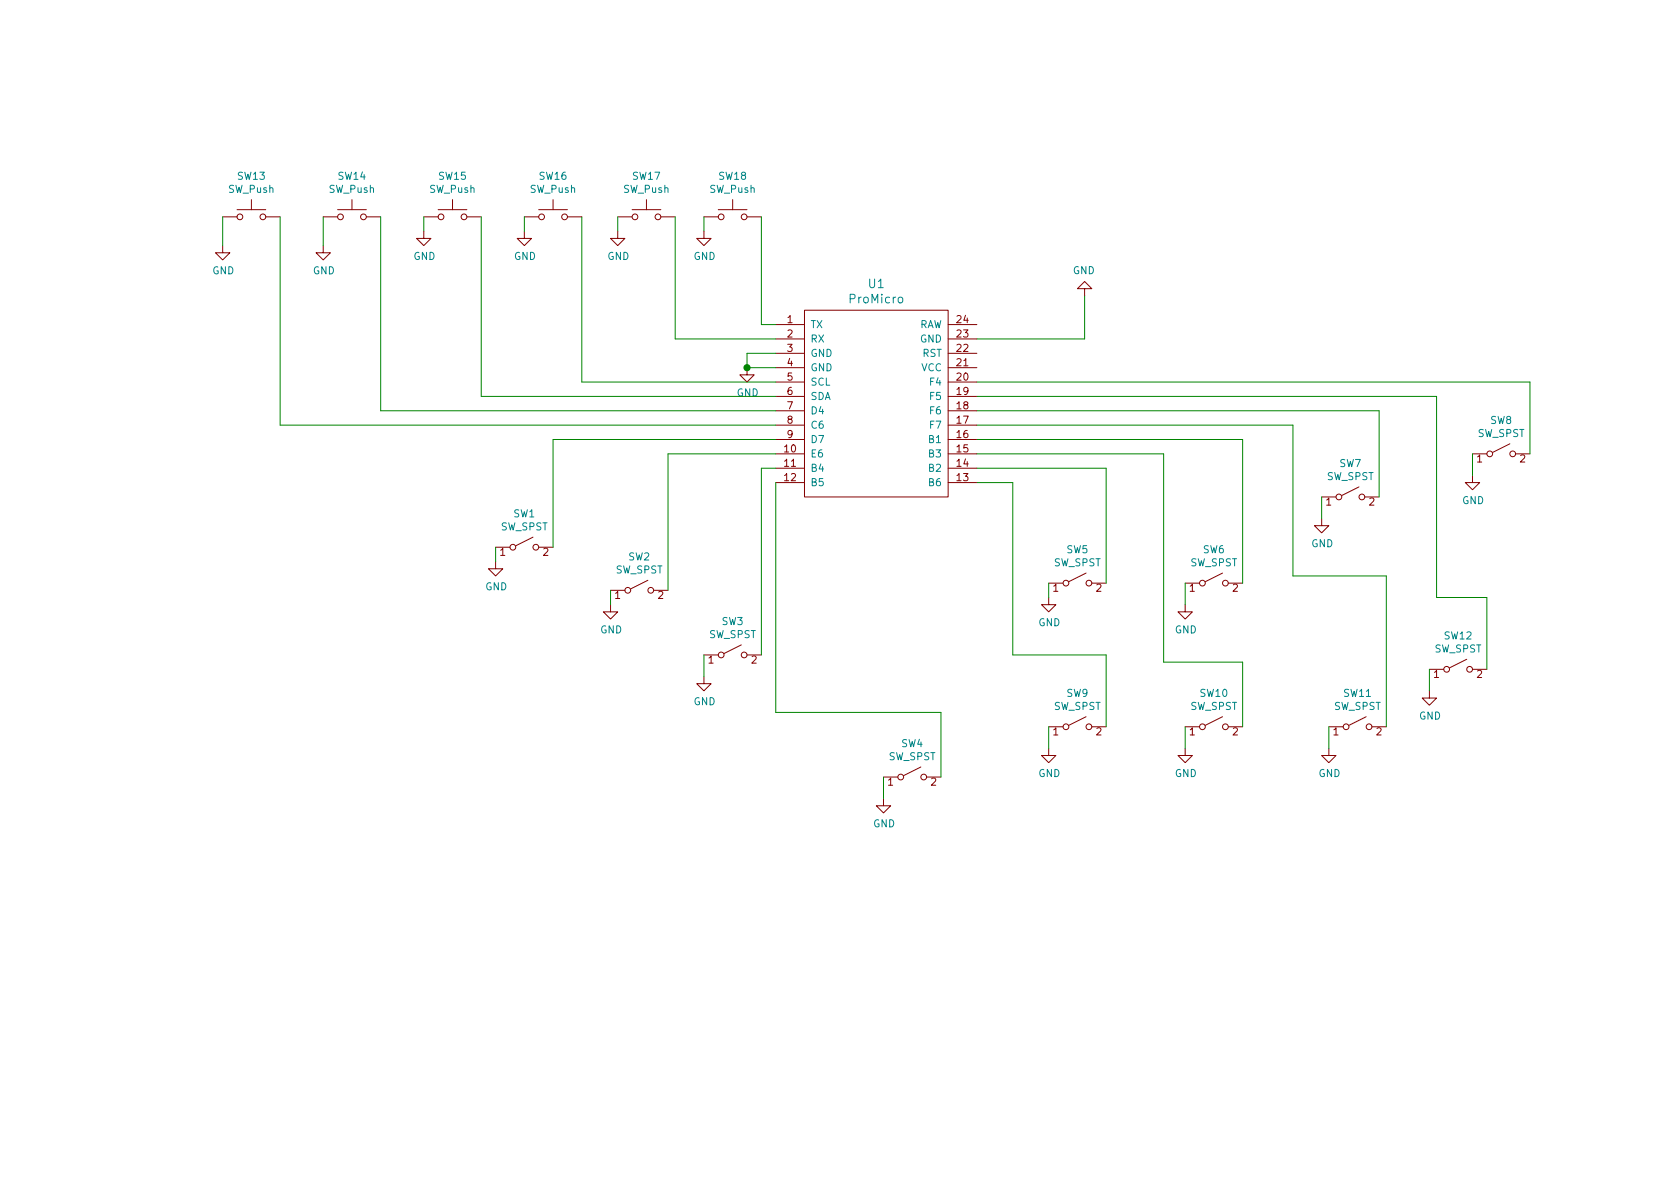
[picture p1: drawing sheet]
<svg xmlns="http://www.w3.org/2000/svg" width="297mm" height="210mm" viewBox="0 0 297 210" stroke-linecap="round" stroke-linejoin="round" font-family="sans-serif">
<g fill="none" stroke="#840000" stroke-width=".18">
<path d="M39.4 38.3h2.5M41.9 37.1h5.1M44.4 35.3v1.8M47 38.3h2.5M57.1 38.3h2.6M59.7 37.1h5.1M62.2 35.3v1.8M64.8 38.3h2.5M74.9 38.3h2.6M77.5 37.1h5M80 35.3v1.8M82.5 38.3h2.6"/>
<path d="M92.7 38.3h2.5M95.2 37.1h5.1M97.8 35.3v1.8M100.3 38.3h2.6M109.2 38.3h2.6M111.8 37.1h5M114.3 35.3v1.8M116.8 38.3h2.6M124.5 38.3h2.5M127 37.1h5.1M129.5 35.3v1.8M132.1 38.3h2.5"/>
<path d="M39.4 43.4v1.3h1.2l-1.2 1.3-1.3-1.3h1.3M57.1 43.4v1.3h1.3l-1.3 1.3-1.2-1.3h1.2M74.9 40.9v1.3h1.3l-1.3 1.2-1.2-1.2h1.2M92.7 40.9v1.3h1.3l-1.3 1.2-1.3-1.2h1.3M109.2 40.9v1.3h1.3l-1.3 1.2-1.3-1.2h1.3M124.5 40.9v1.3h1.2l-1.2 1.2-1.3-1.2h1.3M137.2 57.4h5M137.2 59.9h5M142.2 54.9h25.4v33h-25.4zM167.6 57.4h5.1M167.6 59.9h5.1M191.8 51h1.2l-1.2-1.2-1.3 1.2h1.3v1.3"/>
<path d="M132.1 65v1.3h1.2l-1.2 1.3-1.3-1.3h1.3M137.2 62.5h5M137.2 65h5M137.2 67.6h5M137.2 70.1h5M137.2 72.6h5M137.2 75.2h5M137.2 77.7h5M167.6 62.5h5.1M167.6 65h5.1M167.6 67.6h5.1M167.6 70.1h5.1"/>
<path d="M167.6 72.6h5.1M167.6 75.2h5.1M167.6 77.7h5.1M267 78.5l-3.1 1.5M87.6 99.3v1.3h1.3l-1.3 1.2-1.2-1.2h1.2M87.6 96.8h2.6M94.2 95l-3 1.5M95.2 96.8h2.6M137.2 80.3h5M137.2 82.8h5M137.2 85.3h5M167.6 80.3h5.1"/>
<path d="M167.6 82.8h5.1M167.6 85.3h5.1M233.7 91.7v1.3h1.2l-1.2 1.2-1.3-1.2h1.3M233.7 87.9h2.5M240.3 86.1l-3.1 1.5M241.3 87.9h2.5M260.3 84.1v1.2h1.3l-1.3 1.3-1.2-1.3h1.2M260.3 80.3h2.6M268 80.3h2.5M107.9 106.9v1.3h1.3l-1.3 1.3-1.2-1.3h1.2M107.9 104.4h2.6M114.6 102.6l-3.1 1.5"/>
<path d="M115.6 104.4h2.5M124.5 119.6v1.3h1.2l-1.2 1.3-1.3-1.3h1.3M124.5 115.8h2.5M131.1 114l-3.1 1.6M132.1 115.8h2.5M185.4 105.7v1.2h1.3l-1.3 1.3-1.3-1.3h1.3M185.4 103.1h2.6M192 101.3l-3 1.6M193 103.1h2.6M209.5 106.9v1.3h1.3l-1.3 1.3-1.2-1.3h1.2M209.5 103.1h2.6M216.2 101.3l-3.1 1.6"/>
<path d="M217.2 103.1h2.5M252.7 118.4h2.6M259.3 116.6l-3 1.5M260.3 118.4h2.6M156.2 137.4h2.5M162.8 135.6l-3 1.6M163.8 137.4h2.6M185.4 132.3v1.3h1.3l-1.3 1.3-1.3-1.3h1.3M185.4 128.5h2.6M192 126.7l-3 1.6M193 128.5h2.6M209.5 132.3v1.3h1.3l-1.3 1.3-1.2-1.3h1.2"/>
<path d="M209.5 128.5h2.6M216.2 126.7l-3.1 1.6M217.2 128.5h2.5M234.9 132.3v1.3h1.3l-1.3 1.3-1.2-1.3h1.2M234.9 128.5h2.6M241.6 126.7l-3.1 1.6M242.6 128.5h2.5M252.7 122.2v1.2h1.3l-1.3 1.3-1.2-1.3h1.2M156.2 141.2v1.3h1.3l-1.3 1.3-1.3-1.3h1.3"/>
<circle cx="42.4" cy="38.3" r=".51"/>
<circle cx="46.5" cy="38.3" r=".51"/>
<circle cx="60.2" cy="38.3" r=".51"/>
<circle cx="64.3" cy="38.3" r=".51"/>
<circle cx="78" cy="38.3" r=".51"/>
<circle cx="82" cy="38.3" r=".51"/>
<circle cx="95.8" cy="38.3" r=".51"/>
<circle cx="99.8" cy="38.3" r=".51"/>
<circle cx="112.3" cy="38.3" r=".51"/>
<circle cx="116.3" cy="38.3" r=".51"/>
<circle cx="127.5" cy="38.3" r=".51"/>
<circle cx="131.6" cy="38.3" r=".51"/>
<circle cx="90.7" cy="96.8" r=".51"/>
<circle cx="94.7" cy="96.8" r=".51"/>
<circle cx="236.7" cy="87.9" r=".51"/>
<circle cx="240.8" cy="87.9" r=".51"/>
<circle cx="263.4" cy="80.3" r=".51"/>
<circle cx="267.5" cy="80.3" r=".51"/>
<circle cx="111" cy="104.4" r=".51"/>
<circle cx="115.1" cy="104.4" r=".51"/>
<circle cx="127.5" cy="115.8" r=".51"/>
<circle cx="131.6" cy="115.8" r=".51"/>
<circle cx="188.5" cy="103.1" r=".51"/>
<circle cx="192.5" cy="103.1" r=".51"/>
<circle cx="212.6" cy="103.1" r=".51"/>
<circle cx="216.7" cy="103.1" r=".51"/>
<circle cx="255.8" cy="118.4" r=".51"/>
<circle cx="259.8" cy="118.4" r=".51"/>
<circle cx="159.3" cy="137.4" r=".51"/>
<circle cx="163.3" cy="137.4" r=".51"/>
<circle cx="188.5" cy="128.5" r=".51"/>
<circle cx="192.5" cy="128.5" r=".51"/>
<circle cx="212.6" cy="128.5" r=".51"/>
<circle cx="216.7" cy="128.5" r=".51"/>
<circle cx="238" cy="128.5" r=".51"/>
<circle cx="242.1" cy="128.5" r=".51"/>
</g>
<path d="M158.9 52.7l.2-.2 .4 .2 .1 .6-.1 .2-.4 .1-.2-.2z" fill="none" stroke="#008484" stroke-width=".18"/>
<g fill="none" stroke="#008400" stroke-width=".18">
<path d="M39.4 38.3v5.1M49.5 38.3v36.9h87.7M57.1 38.3v5.1M67.3 38.3v34.3h69.9M74.9 38.3v2.6M85.1 38.3v31.8h52.1M92.7 38.3v2.6M102.9 38.3v29.3h34.3M109.2 38.3v2.6M119.4 38.3v21.6h17.8M124.5 38.3v2.6M134.6 38.3v19.1h2.6"/>
<path d="M191.8 52.3v7.6h-19.1M137.2 77.7h-39.4v19.1M137.2 62.5h-5.1v2.5h5.1M172.7 77.7h47v25.4M172.7 75.2h55.9v26.6h16.5v26.7M172.7 70.1h81.3v35.6h8.9v12.7M172.7 67.6h97.8v12.7M172.7 72.6h71.1v15.3M87.6 96.8v2.5M137.2 85.3v40.7h29.2v11.4M137.2 80.3h-19.1v24.1M137.2 82.8h-2.6v33"/>
<path d="M172.7 80.3h33v36.8h14v11.4M172.7 85.3h6.4v30.5h16.5v12.7M172.7 82.8h22.9v20.3M233.7 87.9v3.8M260.3 80.3v3.8M107.9 104.4v2.5M124.5 115.8v3.8M185.4 103.1v2.6M209.5 103.1v3.8M252.7 118.4v3.8M156.2 137.4v3.8M185.4 128.5v3.8"/>
<path d="M209.5 128.5v3.8M234.9 128.5v3.8"/>
</g>
<circle cx="132.1" cy="65" r=".51" fill="#008400" stroke="#008400" stroke-width=".25"/>
<g font-size="2.1" fill="#008484">
<text x="150.3" y="53.6">ProMicro</text>
<text x="153.6" y="50.9">U1</text>
</g>
<g font-size="1.8" fill="#008484">
<text x="40.4" y="34.1">SW_Push</text>
<text x="42" y="31.8">SW13</text>
<text x="58.2" y="34.1">SW_Push</text>
<text x="59.8" y="31.8">SW14</text>
<text x="75.9" y="34.1">SW_Push</text>
<text x="77.6" y="31.8">SW15</text>
<text x="93.7" y="34.1">SW_Push</text>
<text x="95.4" y="31.8">SW16</text>
<text x="110.2" y="34.1">SW_Push</text>
<text x="111.9" y="31.8">SW17</text>
<text x="125.5" y="34.1">SW_Push</text>
<text x="127.1" y="31.8">SW18</text>
<text x="73.1" y="46">GND</text>
<text x="90.9" y="46">GND</text>
<text x="107.4" y="46">GND</text>
<text x="122.6" y="46">GND</text>
<text x="37.5" y="48.5">GND</text>
<text x="55.3" y="48.5">GND</text>
<text x="189.7" y="48.5">GND</text>
<text x="143.3" y="58">TX</text>
<text x="162.4" y="58">RAW</text>
<text x="143.3" y="60.6">RX</text>
<text x="143.3" y="63.1">GND</text>
<text x="143.3" y="65.7">GND</text>
<text x="162.7" y="60.6">GND</text>
<text x="162.9" y="65.7">VCC</text>
<text x="163.1" y="63.1">RST</text>
<text x="130.3" y="70.1">GND</text>
<text x="143.3" y="68.2">SCL</text>
<text x="143.3" y="70.7">SDA</text>
<text x="164.6" y="68.2">F4</text>
<text x="164.6" y="70.7">F5</text>
<text x="143.3" y="73.3">D4</text>
<text x="143.3" y="75.8">C6</text>
<text x="164.6" y="75.8">F7</text>
<text x="164.6" y="73.3">F6</text>
<text x="261.2" y="77.3">SW_SPST</text>
<text x="263.5" y="75">SW8</text>
<text x="143.3" y="78.4">D7</text>
<text x="143.3" y="80.9">E6</text>
<text x="143.3" y="83.4">B4</text>
<text x="164.4" y="83.4">B2</text>
<text x="164.4" y="80.9">B3</text>
<text x="164.4" y="78.4">B1</text>
<text x="236.9" y="82.6">SW7</text>
<text x="143.3" y="86">B5</text>
<text x="164.4" y="86">B6</text>
<text x="234.5" y="84.9">SW_SPST</text>
<text x="258.5" y="89.1">GND</text>
<text x="88.5" y="93.8">SW_SPST</text>
<text x="90.8" y="91.5">SW1</text>
<text x="108.8" y="101.4">SW_SPST</text>
<text x="111.1" y="99.1">SW2</text>
<text x="186.3" y="100.1">SW_SPST</text>
<text x="188.6" y="97.8">SW5</text>
<text x="210.4" y="100.1">SW_SPST</text>
<text x="212.7" y="97.8">SW6</text>
<text x="231.9" y="96.8">GND</text>
<text x="85.8" y="104.4">GND</text>
<text x="106.1" y="112">GND</text>
<text x="125.3" y="112.8">SW_SPST</text>
<text x="127.6" y="110.5">SW3</text>
<text x="183.6" y="110.7">GND</text>
<text x="207.7" y="112">GND</text>
<text x="255.4" y="113.1">SW12</text>
<text x="253.6" y="115.4">SW_SPST</text>
<text x="122.6" y="124.7">GND</text>
<text x="186.3" y="125.5">SW_SPST</text>
<text x="188.6" y="123.2">SW9</text>
<text x="210.4" y="125.5">SW_SPST</text>
<text x="212.2" y="123.2">SW10</text>
<text x="235.8" y="125.5">SW_SPST</text>
<text x="237.6" y="123.2">SW11</text>
<text x="250.9" y="127.2">GND</text>
<text x="157.1" y="134.4">SW_SPST</text>
<text x="159.4" y="132.1">SW4</text>
<text x="183.6" y="137.4">GND</text>
<text x="207.7" y="137.4">GND</text>
<text x="233.1" y="137.4">GND</text>
<text x="154.4" y="146.3">GND</text>
</g>
<g font-size="1.8" fill="#840000">
<text x="139.2" y="57.1">1</text>
<text x="139.2" y="59.7">2</text>
<text x="169.2" y="59.7">23</text>
<text x="169.2" y="57.1">24</text>
<text x="139.2" y="62.2">3</text>
<text x="139.2" y="64.8">4</text>
<text x="169.2" y="64.8">21</text>
<text x="169.2" y="62.2">22</text>
<text x="139.2" y="67.3">5</text>
<text x="139.2" y="69.8">6</text>
<text x="169.2" y="67.3">20</text>
<text x="169.2" y="69.8">19</text>
<text x="139.2" y="72.4">7</text>
<text x="139.2" y="74.9">8</text>
<text x="139.2" y="77.5">9</text>
<text x="169.2" y="77.5">16</text>
<text x="169.2" y="74.9">17</text>
<text x="169.2" y="72.4">18</text>
<text x="138.7" y="80">10</text>
<text x="138.7" y="82.5">11</text>
<text x="169.2" y="82.5">14</text>
<text x="169.2" y="80">15</text>
<text x="261.1" y="81.8">1</text>
<text x="268.8" y="81.8">2</text>
<text x="138.7" y="85.1">12</text>
<text x="169.2" y="85.1">13</text>
<text x="234.5" y="89.4">1</text>
<text x="242.1" y="89.4">2</text>
<text x="88.4" y="98.3">1</text>
<text x="96" y="98.3">2</text>
<text x="108.7" y="105.9">1</text>
<text x="116.4" y="105.9">2</text>
<text x="186.2" y="104.6">1</text>
<text x="193.8" y="104.6">2</text>
<text x="210.3" y="104.6">1</text>
<text x="218" y="104.6">2</text>
<text x="125.2" y="117.3">1</text>
<text x="132.9" y="117.3">2</text>
<text x="253.5" y="119.9">1</text>
<text x="261.1" y="119.9">2</text>
<text x="186.2" y="130">1</text>
<text x="193.8" y="130">2</text>
<text x="210.3" y="130">1</text>
<text x="218" y="130">2</text>
<text x="235.7" y="130">1</text>
<text x="243.4" y="130">2</text>
<text x="157" y="138.9">1</text>
<text x="164.6" y="138.9">2</text>
</g>
</svg>
